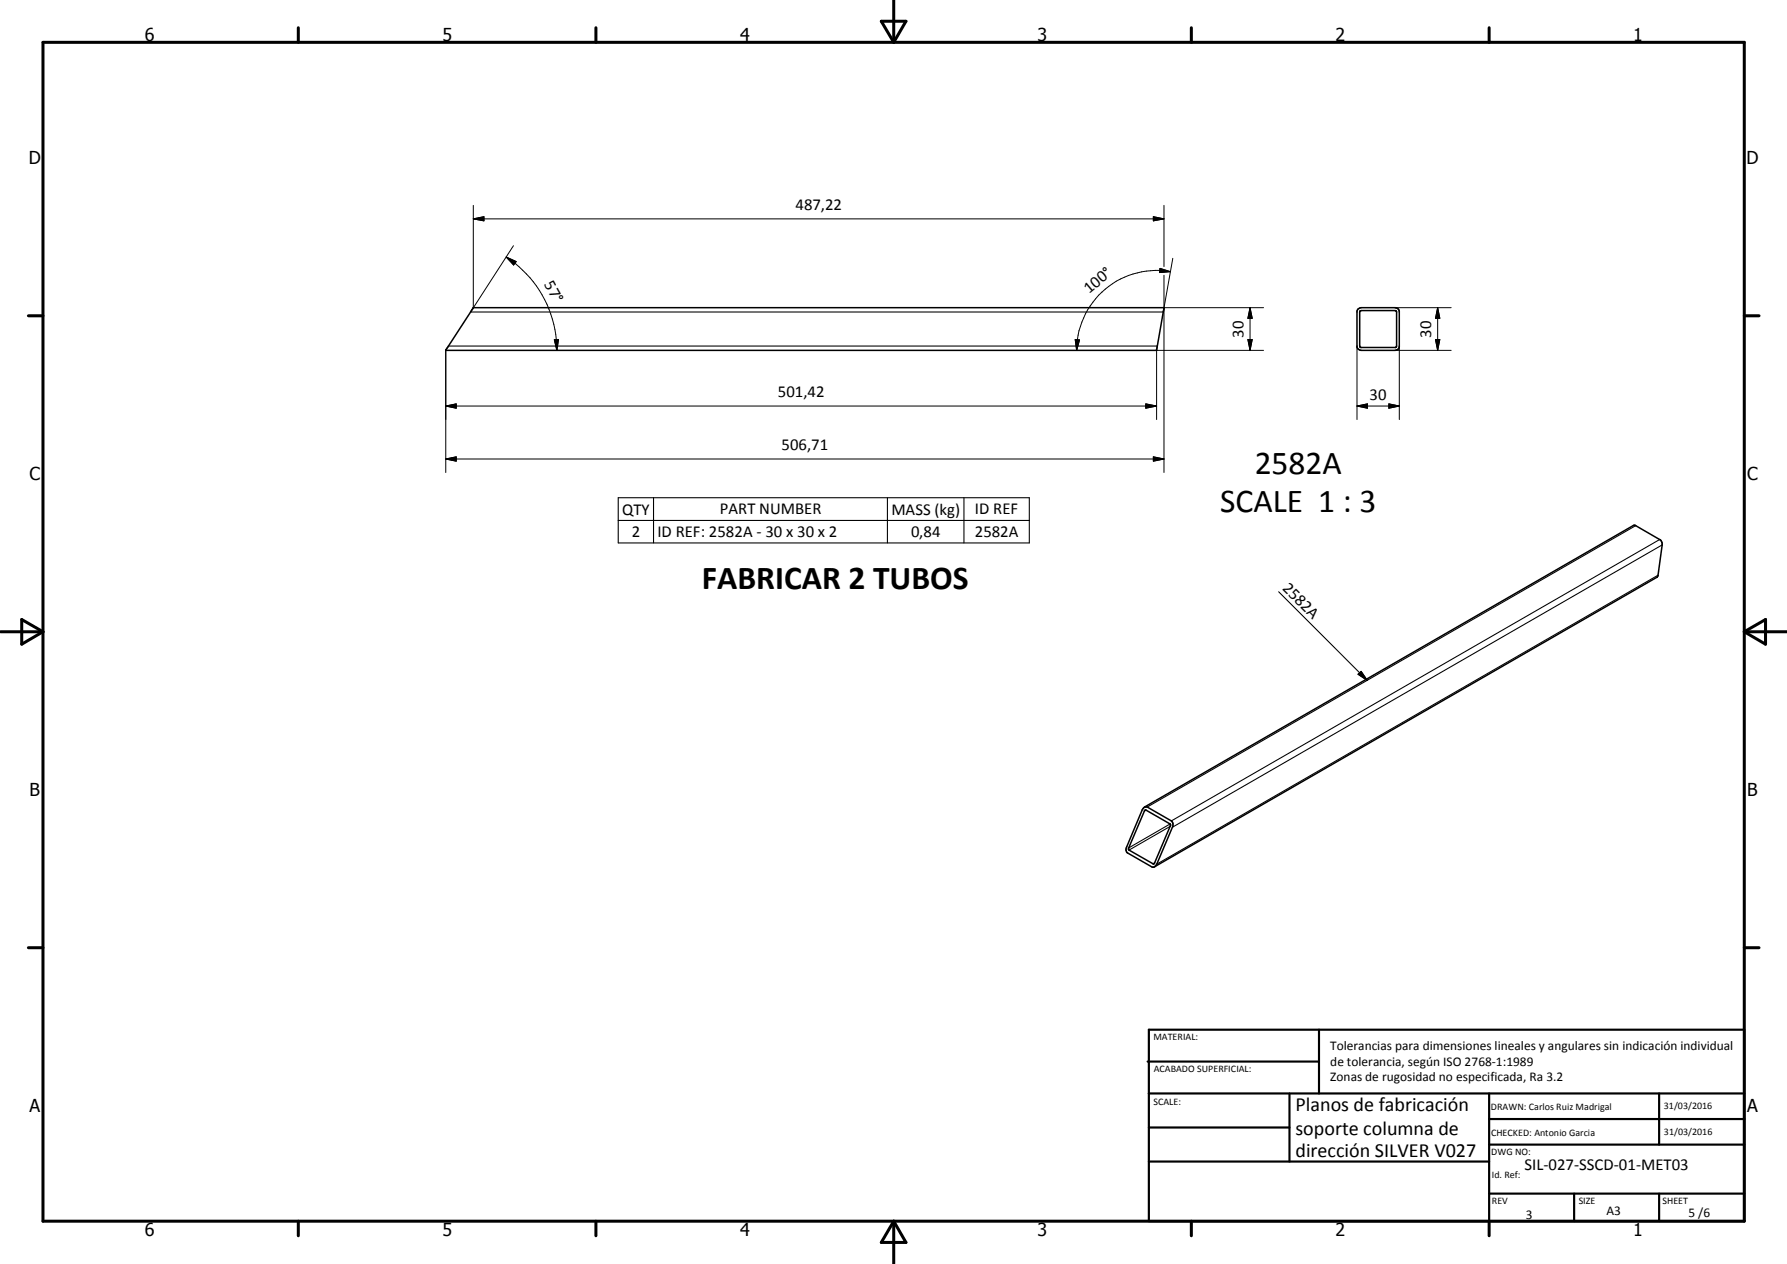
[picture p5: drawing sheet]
<svg xmlns="http://www.w3.org/2000/svg" width="420mm" height="297mm" viewBox="0 0 420 297" stroke-linecap="round" stroke-linejoin="round" font-family="sans-serif">
<path d="M111.3 72.3h162.4v.1l-1.8 9.9h-167.1zM319.2 72.7l.8-.4h8l.8 .4 .2 .4v8.4l-.2 .5-.8 .3h-8l-.8-.3-.1-.5v-8.4zM319.7 73.2l.3-.2h8l.3 .2M319.7 73.2v8.1l.2 .4h8.2l.2-.2v-8.3M319.7 73.2h.1M328.3 73.2h.1M268.8 189.9l.4-.2h.5l5.7 3.2 .4 .7-.1 .8-3.7 8.7-.4 .5-.4 .2-6.1-3.4-.4-.6 .2-.8zM269.1 189.7l114.9-66.2 .5-.1 6.1 3.6 .2 1.1-1 7.1-.2 .4-118.2 68.1M269.1 190.5l.3-.1 5.7 3.2 .1 .3-3.7 8.9-.3 .2-5.9-3.4zM271.3 203h.1" fill="none" stroke="#000" stroke-width=".35"/>
<g fill="none" stroke="#000" stroke-width=".25">
<path d="M110.6 73.3h162.9M105.4 81.3h166.7M145.4 117h96.6v10.6h-96.6zM153.7 117v10.6M208.6 117v10.6M226.6 117v10.6M145.4 122.3h96.6M300.6 139.1l20.9 20.8M384.6 123.5l-114.9 66.2M389.8 135.2l-117.8 67.9M390.2 126.8l-114.8 66.1M390.8 128.1l-115.1 66.3"/>
<path d="M319.3 158.5l.7-.7 1.5 2.1zM269.4 190.4l-.3 .2M275.1 193.6l-9.7 5.7M275.2 194.2l-9.7 5.6M271.5 202.8l-.4 .2"/>
</g>
<g fill="none" stroke="#000" stroke-width=".71">
<path d="M10.1 9.9h400v277.1h-400zM70.1 6.5v3.4M140.1 6.5v3.4M207.2 5h5.8l-2.9 4.9zM210.1 0v9.9M280.1 6.5v3.4M350.1 6.5v3.4M6.7 74.2h3.4M410.1 74.2h3.5M.1 148.5h10M5.1 145.6l5 2.9-5 2.9zM410.1 148.5h10"/>
<path d="M410.1 148.5l5-2.9v5.8zM6.7 222.7h3.4M410.1 222.7h3.5M70.1 287v3.4M140.1 287v3.4M210.1 287v10M210.1 287l2.9 5h-5.8zM280.1 287v3.4M350.1 287v3.4"/>
</g>
<g fill="none" stroke="#000" stroke-width=".51">
<path d="M269.8 249.5h40.3M270.1 242h140v45h-140zM270.1 257h140M303.2 257v16M310.1 242v15M350.1 257v30M390.1 257v12M270.1 265h33.1M270.1 273h80M350.1 269h60M350.1 263h60M350.1 280.5h60"/>
<path d="M370.1 280.5v6.5M390.1 280.5v6.5"/>
</g>
<g fill="none" stroke="#000" stroke-width=".24">
<path d="M111.3 51.4l2.5-.5v1zM111.3 51.4h162.4M111.3 48.3v24M120.7 57.7l-10.1 15.6M271.2 50.9l2.5 .5-2.5 .5zM273.7 48.3v14.4M119 60.4l2.4 1.1-.6 .8zM119 60.4a26.1 26.1 0 0 1 11.9 21.9M130.3 79.8h1l-.4 2.5zM252.8 79.8l1 .1-.7 2.4zM272.7 63.1l2.5 .7-2.6 .3zM273.7 64.7v46.3"/>
<path d="M273.7 72.3h23.4M275.2 63.8a18.8 18.8 0 0 0-22.1 18.5M275.7 60.7l-2.2 12.6M293.4 79.8h1l-.5 2.5zM293.9 72.3l.5 2.5h-1zM293.9 72.3v10M328 72.3h13.2M337.5 79.8h1l-.5 2.5zM338 72.3l.5 2.5h-1zM338 72.3v10M104.8 95.4l2.5-.5v1zM104.8 95.4h167.1"/>
<path d="M104.8 82.3v28.7M269.4 94.9l2.5 .5-2.5 .5zM297.1 82.3h-25.2v16.3M319.1 95.4l2.4-.5v1zM319.1 95.4h9.9M319.1 81.3v17.3M326.5 94.9l2.5 .5-2.5 .5zM328 82.3h13.2M329 81.3v17.3M104.8 107.9l2.5-.5v1zM104.8 107.9h168.9M271.2 107.4l2.5 .5-2.5 .5z"/>
</g>
<g fill="#000">
<path d="M111.3 51.4l2.5-.5v1zM271.2 50.9l2.5 .5-2.5 .5zM119 60.4l2.4 1.1-.6 .8zM130.3 79.8h1l-.4 2.5zM252.8 79.8l1 .1-.7 2.4zM272.7 63.1l2.5 .7-2.6 .3zM293.4 79.8h1l-.5 2.5zM293.9 72.3l.5 2.5h-1zM337.5 79.8h1l-.5 2.5zM338 72.3l.5 2.5h-1zM104.8 95.4l2.5-.5v1zM269.4 94.9l2.5 .5-2.5 .5z"/>
<path d="M319.1 95.4l2.4-.5v1zM326.5 94.9l2.5 .5-2.5 .5zM104.8 107.9l2.5-.5v1zM271.2 107.4l2.5 .5-2.5 .5zM319.3 158.5l.7-.7 1.5 2.1z"/>
</g>
<g font-size="7.9">
<text x="295" y="111.3">2582A</text>
<text x="286.9" y="120.4">SCALE 1 : 3</text>
<text x="165" y="138.3">FABRICAR 2 TUBOS</text>
</g>
<g font-size="4.7">
<text x="304.6" y="261.2">Planos de fabricación</text>
<text x="304.6" y="266.6">soporte columna de</text>
<text x="304.6" y="272">dirección SILVER V027</text>
</g>
<g font-size="4.2">
<text x="34" y="9.6">6</text>
<text x="104" y="9.6">5</text>
<text x="174" y="9.6">4</text>
<text x="244" y="9.6">3</text>
<text x="314" y="9.6">2</text>
<text x="384" y="9.6">1</text>
<text x="6.8" y="38.7">D</text>
<text x="410.6" y="38.7">D</text>
<text x="7" y="112.9">C</text>
<text x="410.8" y="112.9">C</text>
<text x="7" y="187.1">B</text>
<text x="410.8" y="187.1">B</text>
<text x="7" y="261.4">A</text>
<text x="410.8" y="261.4">A</text>
<text x="34" y="290.4">6</text>
<text x="104" y="290.4">5</text>
<text x="174" y="290.4">4</text>
<text x="244" y="290.4">3</text>
<text x="314" y="290.4">2</text>
<text x="384" y="290.4">1</text>
</g>
<g font-size="3.9">
<text x="187" y="49.4">487,22</text>
<text x="127.9" y="66.8" transform="rotate(61 127.9 66.8)">57°</text>
<text x="256.1" y="69.1" transform="rotate(-40 256.1 69.1)">100°</text>
<text x="292.3" y="79.3" transform="rotate(-90 292.3 79.3)">30</text>
<text x="336.5" y="79.3" transform="rotate(-90 336.5 79.3)">30</text>
<text x="182.9" y="93.4">501,42</text>
<text x="322" y="93.9">30</text>
<text x="183.8" y="105.8">506,71</text>
<text x="146.3" y="120.9">QTY</text>
<text x="169.2" y="120.9">PART NUMBER</text>
<text x="209.6" y="121">MASS (kg)</text>
<text x="229.2" y="120.9">ID REF</text>
<text x="148.5" y="126.2">2</text>
<text x="154.6" y="126.2">ID REF: 2582A - 30 x 30 x 2</text>
<text x="214.2" y="126.2">0,84</text>
<text x="229.2" y="126.2">2582A</text>
<text x="301.4" y="138.3" transform="rotate(45 301.4 138.3)">2582A</text>
<text x="358.5" y="275">SIL-027-SSCD-01-MET03</text>
</g>
<g font-size="3.1">
<text x="312.7" y="246.8">Tolerancias para dimensiones lineales y angulares sin indicación individual</text>
<text x="312.7" y="250.4">de tolerancia, según ISO 2768-1:1989</text>
<text x="312.7" y="254">Zonas de rugosidad no especificada, Ra 3.2</text>
<text x="358.7" y="286.4">3</text>
<text x="377.7" y="285.6">A3</text>
<text x="397" y="285.9">5 /6</text>
</g>
<g font-size="2.4">
<text x="271.2" y="244.4">MATERIAL:</text>
<text x="271.3" y="252">ACABADO SUPERFICIAL:</text>
<text x="271.2" y="259.7">SCALE:</text>
<text x="350.6" y="260.8">DRAWN: Carlos Ruiz Madrigal</text>
<text x="391.2" y="260.6">31/03/2016</text>
<text x="350.6" y="267">CHECKED: Antonio Garcia</text>
<text x="391.2" y="266.7">31/03/2016</text>
<text x="350.6" y="271.4">DWG NO:</text>
<text x="350.8" y="276.9">Id. Ref:</text>
<text x="350.8" y="282.8">REV</text>
<text x="371.2" y="282.9">SIZE</text>
<text x="390.9" y="282.9">SHEET</text>
</g>
</svg>
